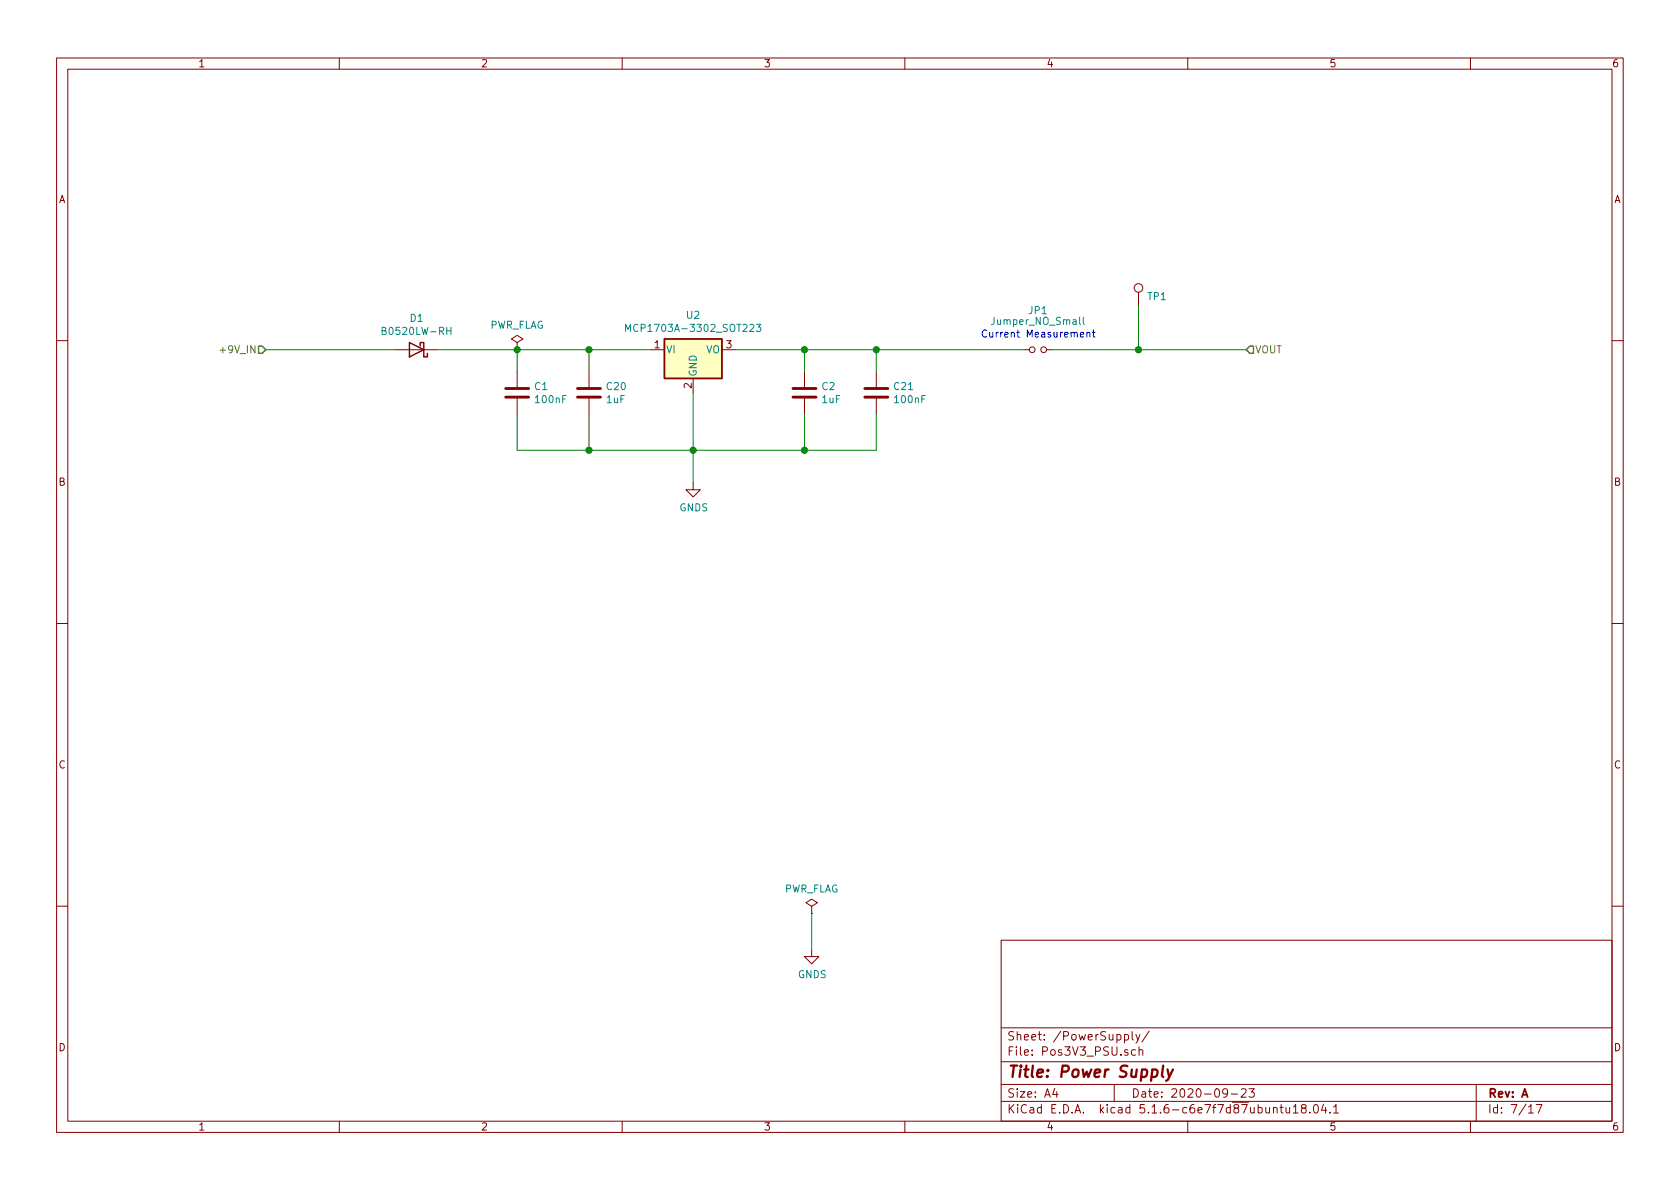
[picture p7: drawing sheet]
EESchema Schematic File Version 4
EELAYER 30 0
EELAYER END
$Descr A4 11693 8268
encoding utf-8
Sheet 7 17
Title "Power Supply"
Date "2020-09-23"
Rev "A"
Comp ""
Comment1 ""
Comment2 ""
Comment3 ""
Comment4 ""
$EndDescr
Text HLabel 1850 2425 0    50   Input ~ 0
+9V_IN
$Comp
L Device:D_Schottky D1
U 1 1
P 2900 2425
F 0 "D1" H 2900 2209 50  0000 C CNN
F 1 "B0520LW-RH" H 2900 2300 50  0000 C CNN
F 2 "Diode_SMD:D_SOD-123F" H 2900 2425 50  0001 C CNN
F 3 "https://www.taiwansemi.com/products/datasheet/B0520LW%20SERIES_I1601.pdf" H 2900 2425 50  0001 C CNN
	1    2900 2425
	-1   0    0    1   
$EndComp
Wire Wire Line
	1850 2425 2750 2425
$Comp
L power:GNDS #PWR?
U 1 1
P 4825 3350
AR Path="/5E6165F4/5F1615FF" Ref="#PWR?"  Part="1" 
AR Path="/5E6A8284/5F1615FF" Ref="#PWR?"  Part="1" 
AR Path="/5F3902BC/5F1615FF" Ref="#PWR08"  Part="1" 
F 0 "#PWR08" H 4825 3100 50  0001 C CNN
F 1 "GNDS" H 4830 3177 50  0000 C CNN
F 2 "" H 4825 3350 50  0001 C CNN
F 3 "" H 4825 3350 50  0001 C CNN
	1    4825 3350
	1    0    0    -1  
$EndComp
Wire Wire Line
	4825 2725 4825 3125
Wire Wire Line
	5125 2425 5600 2425
$Comp
L Device:C C?
U 1 1
P 3600 2725
AR Path="/5E6165F4/5F1633CE" Ref="C?"  Part="1" 
AR Path="/5E6A8284/5F1633CE" Ref="C?"  Part="1" 
AR Path="/5F3902BC/5F1633CE" Ref="C1"  Part="1" 
F 0 "C1" H 3715 2771 50  0000 L CNN
F 1 "100nF" H 3715 2680 50  0000 L CNN
F 2 "Capacitor_SMD:C_1206_3216Metric_Pad1.42x1.75mm_HandSolder" H 3638 2575 50  0001 C CNN
F 3 "~" H 3600 2725 50  0001 C CNN
	1    3600 2725
	1    0    0    -1  
$EndComp
Wire Wire Line
	3600 2575 3600 2425
Wire Wire Line
	3600 2875 3600 3125
$Comp
L Device:C C?
U 1 1
P 5600 2725
AR Path="/5E6165F4/5F16440D" Ref="C?"  Part="1" 
AR Path="/5E6A8284/5F16440D" Ref="C?"  Part="1" 
AR Path="/5F3902BC/5F16440D" Ref="C2"  Part="1" 
F 0 "C2" H 5715 2771 50  0000 L CNN
F 1 "1uF" H 5715 2680 50  0000 L CNN
F 2 "Capacitor_SMD:C_1206_3216Metric_Pad1.42x1.75mm_HandSolder" H 5638 2575 50  0001 C CNN
F 3 "~" H 5600 2725 50  0001 C CNN
	1    5600 2725
	1    0    0    -1  
$EndComp
Wire Wire Line
	5600 2575 5600 2425
Wire Wire Line
	5600 2875 5600 3125
Wire Wire Line
	5600 3125 4825 3125
Connection ~ 4825 3125
Wire Wire Line
	4825 3125 4825 3350
Wire Wire Line
	4825 3125 4100 3125
Connection ~ 3600 2425
Wire Wire Line
	3600 2425 4100 2425
$Comp
L power:PWR_FLAG #FLG01
U 1 1
P 3600 2425
F 0 "#FLG01" H 3600 2500 50  0001 C CNN
F 1 "PWR_FLAG" H 3600 2598 50  0000 C CNN
F 2 "" H 3600 2425 50  0001 C CNN
F 3 "~" H 3600 2425 50  0001 C CNN
	1    3600 2425
	1    0    0    -1  
$EndComp
$Comp
L power:PWR_FLAG #FLG02
U 1 1
P 5650 6350
F 0 "#FLG02" H 5650 6425 50  0001 C CNN
F 1 "PWR_FLAG" H 5650 6523 50  0000 C CNN
F 2 "" H 5650 6350 50  0001 C CNN
F 3 "~" H 5650 6350 50  0001 C CNN
	1    5650 6350
	1    0    0    -1  
$EndComp
Wire Wire Line
	5650 6350 5650 6600
$Comp
L power:GNDS #PWR027
U 1 1
P 5650 6600
F 0 "#PWR027" H 5650 6350 50  0001 C CNN
F 1 "GNDS" H 5655 6427 50  0000 C CNN
F 2 "" H 5650 6600 50  0001 C CNN
F 3 "" H 5650 6600 50  0001 C CNN
	1    5650 6600
	1    0    0    -1  
$EndComp
Wire Wire Line
	3050 2425 3600 2425
Connection ~ 5600 2425
Text HLabel 8675 2425 2    50   Input ~ 0
VOUT
$Comp
L Device:Jumper_NO_Small JP1
U 1 1
P 7225 2425
F 0 "JP1" H 7225 2700 50  0000 C CNN
F 1 "Jumper_NO_Small" H 7225 2625 50  0000 C CNN
F 2 "Jumper:SolderJumper-2_P1.3mm_Open_Pad1.0x1.5mm" H 7225 2425 50  0001 C CNN
F 3 "~" H 7225 2425 50  0001 C CNN
	1    7225 2425
	1    0    0    -1  
$EndComp
Wire Wire Line
	5600 2425 6100 2425
Text Notes 6825 2350 0    50   ~ 0
Current Measurement
$Comp
L Device:C C?
U 1 1
P 6100 2725
AR Path="/5E6165F4/5F770D1E" Ref="C?"  Part="1" 
AR Path="/5E6A8284/5F770D1E" Ref="C?"  Part="1" 
AR Path="/5F3902BC/5F770D1E" Ref="C21"  Part="1" 
F 0 "C21" H 6215 2771 50  0000 L CNN
F 1 "100nF" H 6215 2680 50  0000 L CNN
F 2 "Capacitor_SMD:C_1206_3216Metric_Pad1.42x1.75mm_HandSolder" H 6138 2575 50  0001 C CNN
F 3 "~" H 6100 2725 50  0001 C CNN
	1    6100 2725
	1    0    0    -1  
$EndComp
Wire Wire Line
	6100 2575 6100 2425
Connection ~ 6100 2425
Wire Wire Line
	6100 2425 7125 2425
Wire Wire Line
	6100 2875 6100 3125
Wire Wire Line
	6100 3125 5600 3125
Connection ~ 5600 3125
$Comp
L Device:C C?
U 1 1
P 4100 2725
AR Path="/5E6165F4/5F771672" Ref="C?"  Part="1" 
AR Path="/5E6A8284/5F771672" Ref="C?"  Part="1" 
AR Path="/5F3902BC/5F771672" Ref="C20"  Part="1" 
F 0 "C20" H 4215 2771 50  0000 L CNN
F 1 "1uF" H 4215 2680 50  0000 L CNN
F 2 "Capacitor_SMD:C_1206_3216Metric_Pad1.42x1.75mm_HandSolder" H 4138 2575 50  0001 C CNN
F 3 "~" H 4100 2725 50  0001 C CNN
	1    4100 2725
	1    0    0    -1  
$EndComp
Wire Wire Line
	4100 2575 4100 2425
Connection ~ 4100 2425
Wire Wire Line
	4100 2425 4525 2425
Wire Wire Line
	4100 2875 4100 3125
Connection ~ 4100 3125
Wire Wire Line
	4100 3125 3600 3125
Wire Wire Line
	7325 2425 7925 2425
$Comp
L Regulator_Linear:MCP1703A-3302_SOT223 U2
U 1 1
P 4825 2425
F 0 "U2" H 4825 2667 50  0000 C CNN
F 1 "MCP1703A-3302_SOT223" H 4825 2576 50  0000 C CNN
F 2 "Package_TO_SOT_SMD:SOT-223-3_TabPin2" H 4825 2625 50  0001 C CNN
F 3 "http://ww1.microchip.com/downloads/en/DeviceDoc/20005122B.pdf" H 4825 2375 50  0001 C CNN
	1    4825 2425
	1    0    0    -1  
$EndComp
$Comp
L Connector:TestPoint TP?
U 1 1
P 7925 2125
AR Path="/5F6E135D/5F7288CE" Ref="TP?"  Part="1" 
AR Path="/5F6E91E5/5F7288CE" Ref="TP?"  Part="1" 
AR Path="/5F6EDB29/5F7288CE" Ref="TP?"  Part="1" 
AR Path="/5F6F225F/5F7288CE" Ref="TP?"  Part="1" 
AR Path="/5F74C2DC/5F7288CE" Ref="TP?"  Part="1" 
AR Path="/5F3902BC/5F7288CE" Ref="TP1"  Part="1" 
F 0 "TP1" H 7983 2197 50  0000 L CNN
F 1 "TestPoint" H 7983 2152 50  0001 L CNN
F 2 "TestPoint:TestPoint_Pad_D1.0mm" H 8125 2125 50  0001 C CNN
F 3 "~" H 8125 2125 50  0001 C CNN
	1    7925 2125
	1    0    0    -1  
$EndComp
Wire Wire Line
	7925 2125 7925 2425
Connection ~ 7925 2425
Wire Wire Line
	7925 2425 8675 2425
$EndSCHEMATC
